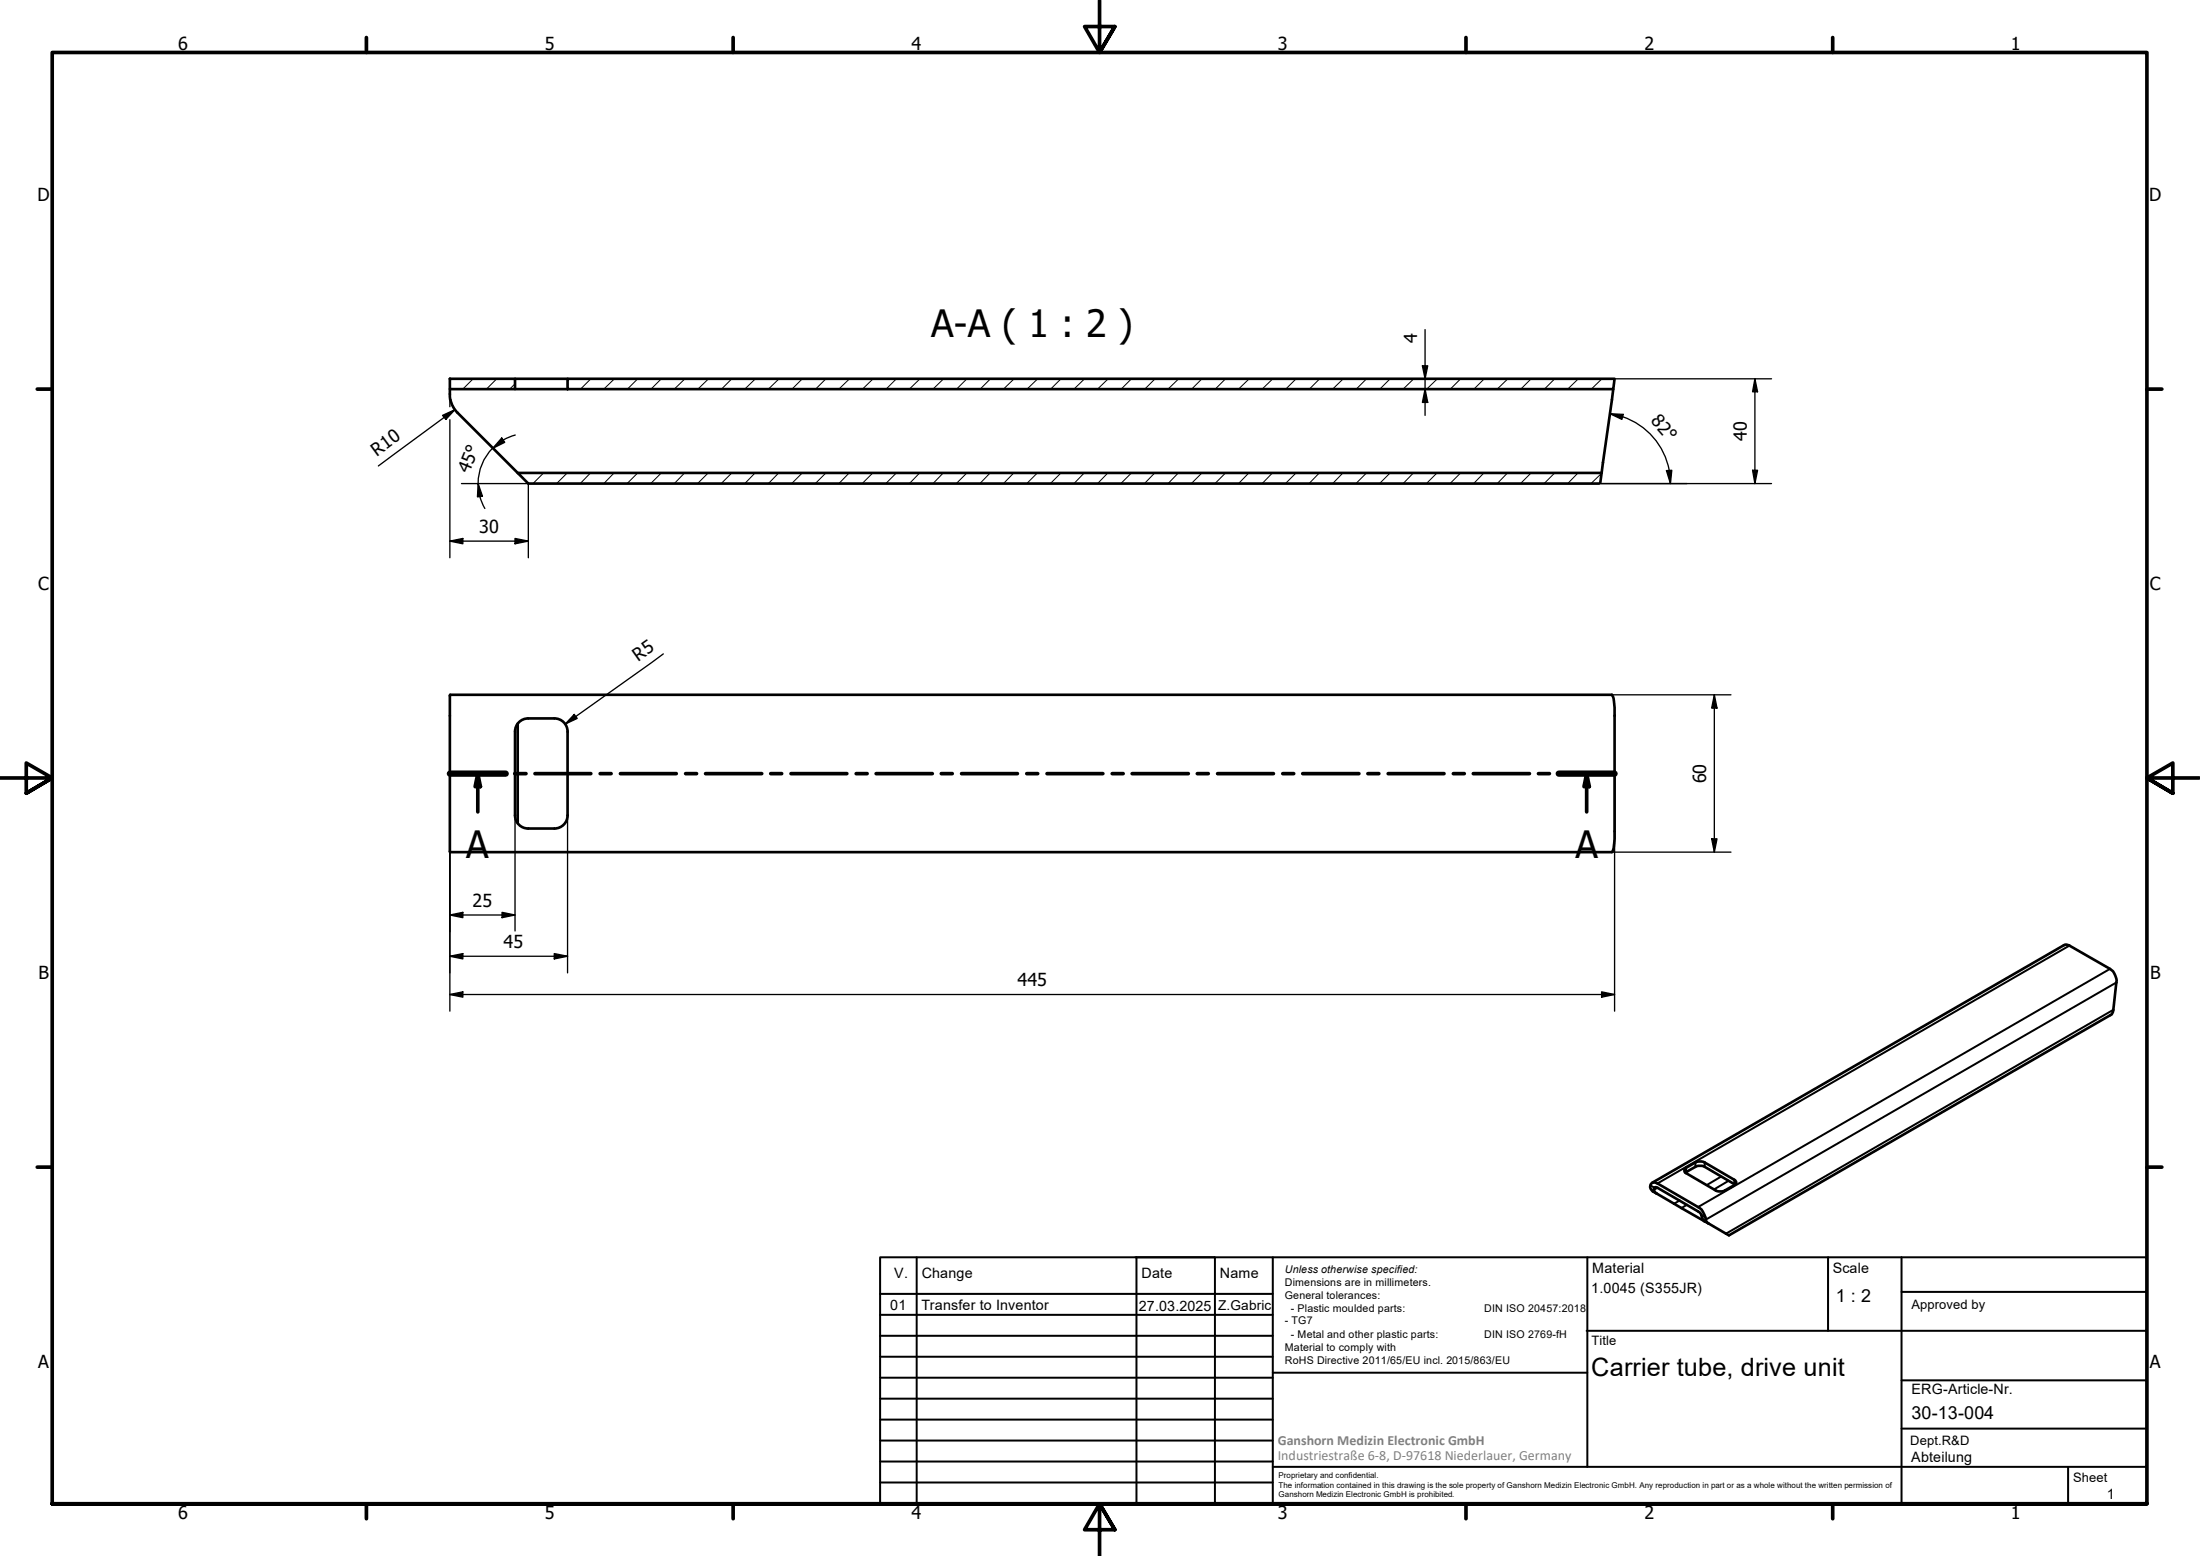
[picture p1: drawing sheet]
<svg xmlns="http://www.w3.org/2000/svg" width="420mm" height="297mm" viewBox="0 0 420 297" stroke-linecap="round" stroke-linejoin="round" font-family="sans-serif">
<!-- layer: Hatch (ISO) -->
<g fill="none" stroke="#000" stroke-width=".19">
<path d="M85.9 72.3h.1M90.4 72.3l-2 2M94.9 72.3l-2 2M98.4 73.3l-1.1 1M112.8 72.3l-1.9 2M117.3 72.3l-2 2M121.8 72.3l-2 2M126.3 72.3l-2 2M130.8 72.3l-2 2M135.3 72.3l-2 2M139.8 72.3l-2 2M144.3 72.3l-2.1 2"/>
<path d="M148.8 72.3l-2.1 2M153.2 72.3l-1.9 2M157.7 72.3l-1.9 2M162.2 72.3l-2 2M166.8 72.3l-2.1 2M171.2 72.3l-2 2M175.7 72.3l-2 2M180.2 72.3l-2 2M184.7 72.3l-2 2M189.2 72.3l-2 2M193.7 72.3l-2.1 2M198.2 72.3l-2 2"/>
<path d="M202.6 72.3l-1.9 2M207.1 72.3l-2 2M211.6 72.3l-2 2M216.1 72.3l-2 2M220.6 72.3l-2 2M225.1 72.3l-2 2M229.6 72.3l-2 2M234.1 72.3l-2 2M238.6 72.3l-2.1 2M243.1 72.3l-2.1 2M247.5 72.3l-1.9 2M252 72.3l-1.9 2"/>
<path d="M256.5 72.3l-2 2M261 72.3l-2 2M265.5 72.3l-2 2M270 72.3l-2 2M274.5 72.3l-2 2M279 72.3l-2 2M283.5 72.3l-2 2M288 72.3l-2.1 2M292.4 72.3l-2 2M296.9 72.3l-1.9 2M301.4 72.3l-2 2M305.9 72.3l-2 2"/>
<path d="M99.3 90.3l-.2 .2M103.8 90.3l-2 2M108.3 90.3l-2 2M112.8 90.3l-2 2M117.3 90.3l-2 2M121.8 90.3l-2 2M126.3 90.3l-2 2M130.7 90.3l-1.9 2M135.3 90.3l-2.1 2M139.8 90.3l-2.1 2M144.2 90.3l-2 2M148.7 90.3l-2 2"/>
<path d="M153.2 90.3l-2 2M157.7 90.3l-2 2M162.2 90.3l-2 2M166.7 90.3l-2 2M171.2 90.3l-2 2M175.6 90.3l-1.9 2M180.1 90.3l-1.9 2M184.7 90.3l-2.1 2M189.1 90.3l-2 2M193.6 90.3l-2 2M198.1 90.3l-2 2M202.6 90.3l-2 2"/>
<path d="M207.1 90.3l-2 2M211.6 90.3l-2 2M216.1 90.3l-2 2M220.5 90.3l-1.9 2M225 90.3l-1.9 2M229.6 90.3l-2.1 2M234.1 90.3l-2.1 2M238.5 90.3l-2 2M243 90.3l-2 2M247.5 90.3l-2 2M252 90.3l-2 2M256.5 90.3l-2 2"/>
<path d="M261 90.3l-2 2M265.5 90.3l-2 2M269.9 90.3l-1.9 2M274.4 90.3l-2 2M279 90.3l-2.1 2M283.4 90.3l-2 2M287.9 90.3l-2 2M292.4 90.3l-2 2M296.9 90.3l-2 2M301.4 90.3l-2 2M305.9 90.3l-2.1 2"/>
</g>
<!-- layer: Visible (ISO) -->
<g fill="none" stroke="#000" stroke-width=".51">
<path d="M85.9 72.3h12.5v2h-12.5zM85.9 74.3l.1 2M86 76.3l.5 1.4 .9 1.1 11.5 11.5M98.4 74.3h10M98.4 72.3h10M108.4 72.3h200l-.3 2h-199.7zM308.1 74.3l-2.2 16M305.6 92.1l.3-1.8h-207l2 2h204.5M85.9 132.7l221.9-.1a7.8 7.8 0 0 1 .6 4v22.1a7.8 7.8 0 0 1-.6 4h-221.8zM98.4 139.7v16M98.9 138.2v18.9M105.9 137.1h-5a2.51 2.51 0 0 0-2.5 2.6"/>
<path d="M105.9 137.1a2.51 2.51 0 0 1 2.5 2.6M108.4 139.7v16M98.4 155.7a2.51 2.51 0 0 0 2.5 2.5h5M108.4 155.7a2.51 2.51 0 0 1-2.5 2.5M315.5 225.8l78.6-45.3a1.01 1.01 0 0 1 1.1 0l7.8 4.5a2.87 2.87 0 0 1 1.2 2.6l-.6 5.2a1.23 1.23 0 0 1-.6 1l-72.8 42-3.9-2.3M316.4 227.8a1.58 1.58 0 0 1-1.2-1.3 .82 .82 0 0 1 .5-.8 .82 .82 0 0 1 .8 .2l7.8 4.5a4 4 0 0 1 1.6 2.8l.4 .3M316.4 227.8l-.2-.1a.65 .65 0 0 1-.2-1h.5l7.8 4.6a2.69 2.69 0 0 1 1 1.7l.3 .2M316.4 227.8l9.2 5.4M321.8 223.1l2.2-1.3h1.3l5.9 3.4a.53 .53 0 0 1 .4 .5 .53 .53 0 0 1-.4 .5l-2 1.2h-1.3l-5.9-3.4a.49 .49 0 0 1-.2-.9zM321.9 223.9l2.1-1.3h1.3l6 3.5M325.6 233.2l.7 .3"/>
</g>
<!-- layer: Break Line (ISO) -->
<path d="M305.6 92.1l-.2 .2" fill="none" stroke="#000" stroke-width=".25"/>
<!-- layer: Visible Narrow (ISO) -->
<g fill="none" stroke="#000" stroke-width=".38">
<path d="M395.2 180.5l-78.7 45.4M403 185l-78.7 45.4M403.6 192.8l-74 42.7M404.2 187.6l-78.4 45.2M315.2 226.3l.8 .4M316.5 226.7l-.7 .4M320.8 229.2l-1.1 .6M322 222.9v.9M322.2 230l-1.1 .6M323.8 221.9v.8M324.9 232l.8 .4M325.6 221.9v.8"/>
<path d="M328.7 224.6l-2.8 1.6M330.1 225.4l-2.8 1.7M331.2 225.2v.8"/>
</g>
<!-- layer: Section Line (ISO) -->
<g fill="none" stroke="#000" stroke-width=".7">
<path d="M85.9 147.7h10.7M91.2 147.7l.6 2.5h-1.1zM91.2 147.7v7.3M98.3 147.7h2.2M102.2 147.7h10.6M114.6 147.7h2.1M118.5 147.7h10.7M130.9 147.7h2.1M134.7 147.7h10.8M147.2 147.7h2.1M151.1 147.7h10.6M163.5 147.7h2.1"/>
<path d="M167.3 147.7h10.8M179.8 147.7h2.1M183.6 147.7h10.7M196.1 147.7h2.1M200 147.7h10.6M212.4 147.7h2.1M216.2 147.7h10.7M228.7 147.7h2.1M232.5 147.7h10.7M245 147.7h2.1M248.8 147.7h10.7M261.2 147.7h2.1"/>
<path d="M265.1 147.7h10.7M277.6 147.7h2.1M281.4 147.7h10.7M293.8 147.7h2.1M297.7 147.7h10.7M303 147.7l.5 2.5h-1zM303 147.7v7.3"/>
</g>
<path d="M85.9 147.7h10.7M297.7 147.7h10.7" fill="none" stroke="#000" stroke-width="1.2"/>
<path d="M91.2 147.7l.6 2.5h-1.1zM303 147.7l.5 2.5h-1z" fill="#000"/>
<!-- layer: Border (ISO) -->
<g fill="none" stroke="#000" stroke-width=".7">
<path d="M70 7.2v2.8M140 7.2v2.8M210 0v10l-2.9-4.9h5.8l-2.9 4.9 2.9-4.9M280 7.2v2.8M350 7.2v2.8M7.1 74.3h2.9M410 74.3h2.9M0 148.5h10l-5-2.8v5.7l5-2.9-5 2.9M420 148.5h-10l5-2.8v5.7l-5-2.9 5 2.9M7.1 222.8h2.9M410 222.8h2.9M10 287.1v-277.1h400v277.1h-400h400"/>
<path d="M70 287.1v2.8M140 287.1v2.8M212.9 292l-2.9-4.9 2.9 4.9h-5.8l2.9-4.9v9.9M280 287.1v2.8M350 287.1v2.8"/>
</g>
<!-- layer: TitleBlock -->
<g fill="none" stroke="#000" stroke-width=".38">
<path d="M168.1 251h75M168.1 247h75M168.1 255h75M168.1 259h75M175.1 240v47M216.9 240h15M217 240v47M232 240v47M243.1 240.1v46.9h-75v-47h241.9v47.1h-167M303 254h107M303.1 240v40M349.1 240v14"/>
<path d="M363.2 240v47.1M363.2 246.6h46.8M168.1 271h75M168.1 263h75M168.1 267h75M168.1 275h75M168.1 279h75M243.1 262.1h60M363.2 272.7h46.8M363.2 263.5h46.8M168.1 283h75M216.9 287h15"/>
<path d="M243.1 280h166.9M395 280.1v7"/>
</g>
<!-- layer: Dimension (ISO) -->
<g fill="none" stroke="#000" stroke-width=".25">
<path d="M84.5 79.3l2.4-1.1-1.7 1.9zM85.9 74.3v3.3M86.9 78.2l-14.6 10.7M271.7 69.8h1l-.5 2.5zM272.2 74.3l.5 2.5h-1zM272.2 62.9v16.4M307.5 79l2.5 .1-.2 1zM307.5 79l2.4 .6M308.4 72.3h29.9M309.9 79.6a13.4 13.4 0 0 1 8.9 10.2M335.2 72.3l.5 2.5h-1zM335.2 72.3v20"/>
<path d="M85.9 80.1v26.4M88.1 92.3h12.8v14.2M91.3 92.3l.8 2.4-.9 .2zM91.6 94.8l1 2.3M94.1 85.5a9.6 9.6 0 0 0-2.8 6.8l.4 2.5M95.8 83.6l.6 .8-2.3 1.2zM96.1 84.1l-2 1.5M98.4 83.1l-2.3 .9M305.4 92.3h32.9M318.3 89.8h1l-.3 2.5zM318.8 89.8l.2 2.5M334.7 89.8h1l-.5 2.5z"/>
<path d="M85.9 103.3l2.5-.5v1zM85.9 103.3h15M98.4 102.8l2.5 .5-2.5 .5zM109.7 136.4l.5 .7-2.3 1.1zM126.7 124.8l-18.8 13.4M307.8 132.6h22.8M327.4 132.6l.5 2.6h-1zM327.4 132.6v30.1M85.9 147.7v45.3M98.4 155.7v22M108.4 155.7v30M308.4 147.7v45.3"/>
<path d="M85.9 174.7l2.5-.5v1zM85.9 174.7h12.5M95.9 174.2l2.5 .5-2.5 .5zM307.8 162.7h22.8M326.9 160.1h1l-.5 2.6zM85.9 189.9l2.5-.6v1.1zM85.9 182.5l2.5-.5v1.1zM85.9 189.9h222.5M85.9 182.5h22.5M105.9 182l2.5 .5-2.5 .6zM305.9 189.3l2.5 .6-2.5 .5z"/>
</g>
<g fill="#000">
<path d="M271.7 69.8h1l-.5 2.5zM272.2 74.3l.5 2.5h-1zM307.5 79l2.5 .1-.2 1zM335.2 72.3l.5 2.5h-1zM84.5 79.3l2.4-1.1-1.7 1.9zM91.3 92.3l.8 2.4-.9 .2zM95.8 83.6l.6 .8-2.3 1.2zM318.3 89.8h1l-.3 2.5zM334.7 89.8h1l-.5 2.5zM85.9 103.3l2.5-.5v1zM98.4 102.8l2.5 .5-2.5 .5zM109.7 136.4l.5 .7-2.3 1.1z"/>
<path d="M327.4 132.6l.5 2.6h-1zM85.9 174.7l2.5-.5v1zM95.9 174.2l2.5 .5-2.5 .5zM326.9 160.1h1l-.5 2.6zM85.9 189.9l2.5-.6v1.1zM85.9 182.5l2.5-.5v1.1zM105.9 182l2.5 .5-2.5 .6zM305.9 189.3l2.5 .6-2.5 .5z"/>
</g>
<g font-size="7.2">
<text x="177.9" y="64.4">A-A ( 1 : 2 )</text>
<text x="89" y="163.8">A</text>
<text x="300.9" y="163.8">A</text>
</g>
<text font-size="4.8" x="303.9" y="262.7">Carrier tube, drive unit</text>
<g font-size="3.4">
<text x="34" y="9.6">6</text>
<text x="104.1" y="9.6">5</text>
<text x="174.1" y="9.6">4</text>
<text x="244" y="9.6">3</text>
<text x="314.1" y="9.6">2</text>
<text x="384" y="9.6">1</text>
<text x="7.2" y="38.4">D</text>
<text x="410.5" y="38.4">D</text>
<text x="270.6" y="65.5" transform="rotate(-90 270.6 65.5)">4</text>
<text x="315.2" y="80.4" transform="rotate(49 315.2 80.4)">82°</text>
<text x="71.9" y="87.2" transform="rotate(-36 71.9 87.2)">R10</text>
<text x="333.6" y="84.2" transform="rotate(-90 333.6 84.2)">40</text>
<text x="89.6" y="90.5" transform="rotate(-68 89.6 90.5)">45°</text>
<text x="91.5" y="101.7">30</text>
<text x="7.3" y="112.6">C</text>
<text x="410.6" y="112.6">C</text>
<text x="121.9" y="126.4" transform="rotate(-35 121.9 126.4)">R5</text>
<text x="325.8" y="149.5" transform="rotate(-90 325.8 149.5)">60</text>
<text x="90.2" y="173.1">25</text>
<text x="96.1" y="181">45</text>
<text x="7.4" y="186.9">B</text>
<text x="194.3" y="188.3">445</text>
<text x="410.7" y="186.9">B</text>
<text x="350.6" y="248.5">1 : 2</text>
<text x="7.3" y="261.2">A</text>
<text x="410.6" y="261.2">A</text>
<text x="365.1" y="270.9">30-13-004</text>
<text x="34" y="289.9">6</text>
<text x="104.1" y="289.9">5</text>
<text x="174.1" y="289.9">4</text>
<text x="244" y="289.9">3</text>
<text x="314.1" y="289.9">2</text>
<text x="384" y="289.9">1</text>
</g>
<g font-size="2.7">
<text x="170.8" y="244">V.</text>
<text x="176" y="244">Change</text>
<text x="218" y="244">Date</text>
<text x="233" y="244">Name</text>
<text x="304.1" y="243">Material</text>
<text x="350" y="243.1">Scale</text>
<text x="170" y="250.1">01</text>
<text x="176" y="250.1">Transfer to Inventor</text>
<text x="217.5" y="250.2">27.03.2025</text>
<text x="303.9" y="246.8">1.0045 (S355JR)</text>
<text x="365.1" y="266.1">ERG-Article-Nr.</text>
<text x="365" y="279">Abteilung</text>
<text x="402.3" y="286.2">1</text>
</g>
<g font-size="2.7" fill="#808080">
<text x="244" y="275.8">Ganshorn Medizin Electronic GmbH</text>
<text x="244" y="278.7">Industriestraße 6-8, D-97618 Niederlauer, Germany</text>
</g>
<text font-size="2.6" x="232.7" y="250">Z.Gabric</text>
<g font-size="2.5">
<text x="365.1" y="249.9">Approved by</text>
<text x="304" y="256.8">Title</text>
<text x="364.8" y="275.8">Dept.R&amp;D</text>
<text x="395.9" y="282.9">Sheet</text>
</g>
<g font-size="2">
<text x="245.4" y="242.9">Unless otherwise specified:</text>
<text x="245.4" y="245.4">Dimensions are in millimeters.</text>
<text x="245.4" y="247.9">General tolerances:</text>
<text x="246.5" y="250.4">- Plastic moulded parts:</text>
<text x="283.5" y="250.4">DIN ISO 20457:2018</text>
<text x="245.4" y="252.8">- TG7</text>
<text x="245.4" y="257.9">Material to comply with</text>
<text x="246.5" y="255.4">- Metal and other plastic parts:</text>
<text x="283.5" y="255.4">DIN ISO 2769-fH</text>
<text x="245.4" y="260.3">RoHS Directive 2011/65/EU incl. 2015/863/EU</text>
</g>
<g font-size="1.5">
<text x="244.2" y="282.2">Proprietary and confidential.</text>
<text x="244.2" y="284">The information contained in this drawing is the sole property of Ganshorn Medizin Electronic GmbH. Any reproduction in part or as a whole without the written permission of</text>
<text x="244.2" y="285.8">Ganshorn Medizin Electronic GmbH is prohibited.</text>
</g>
</svg>
